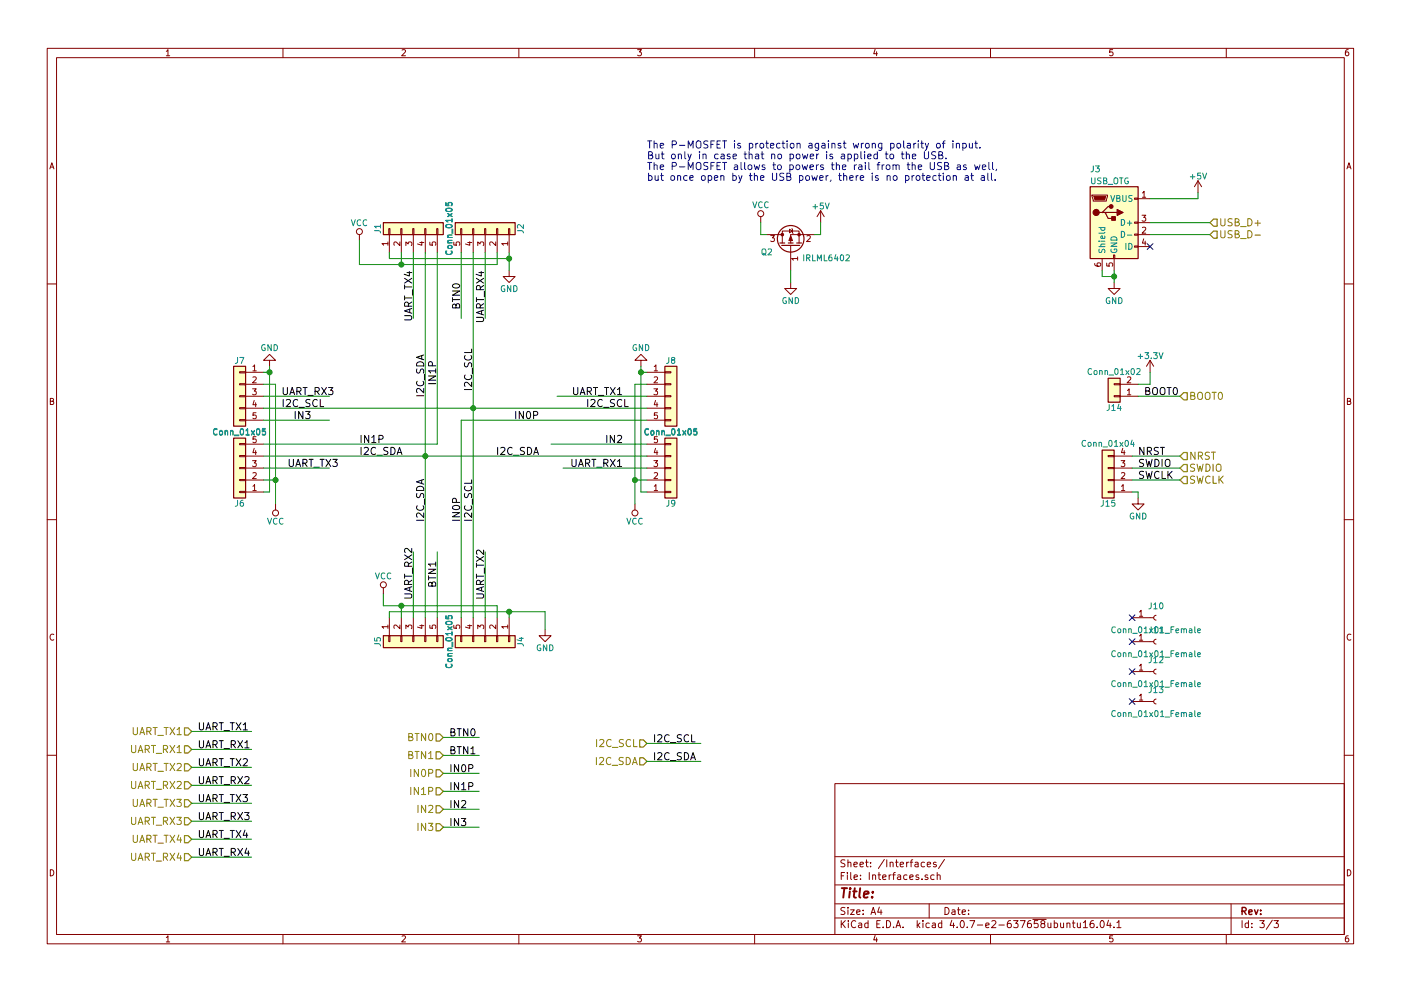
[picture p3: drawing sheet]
EESchema Schematic File Version 4
LIBS:bcl4v2-cache
EELAYER 26 0
EELAYER END
$Descr A4 11693 8268
encoding utf-8
Sheet 3 3
Title ""
Date ""
Rev ""
Comp ""
Comment1 ""
Comment2 ""
Comment3 ""
Comment4 ""
$EndDescr
Text Label 3950 2900 3    60   ~ 0
I2C_SCL
$Comp
L power:VCC #PWR031
U 1 1
P 3000 2000
F 0 "#PWR031" H 3000 1850 50  0001 C CNN
F 1 "VCC" H 3000 2150 50  0000 C CNN
F 2 "" H 3000 2000 50  0001 C CNN
F 3 "" H 3000 2000 50  0001 C CNN
	1    3000 2000
	-1   0    0    -1  
$EndComp
Text Label 3550 2950 3    60   ~ 0
I2C_SDA
Text Label 4050 2250 3    60   ~ 0
UART_RX4
Text Label 3450 2250 3    60   ~ 0
UART_TX4
$Comp
L bcl4v2-rescue:Conn_01x05 J1
U 1 1
P 3450 1900
AR Path="/5BD6FE56" Ref="J1"  Part="1" 
AR Path="/5BD6EB23/5BD6FE56" Ref="J1"  Part="1" 
F 0 "J1" H 3450 2200 50  0000 C CNN
F 1 "Conn_01x05" H 3450 1600 50  0000 C CNN
F 2 "kicad_libraries_new:badger_Pin_Hdr_1x05_2.54mm_handsolder" H 3450 1900 50  0001 C CNN
F 3 "" H 3450 1900 50  0001 C CNN
	1    3450 1900
	0    -1   -1   0   
$EndComp
$Comp
L bcl4v2-rescue:Conn_01x05 J2
U 1 1
P 4050 1900
AR Path="/5BD6FE5D" Ref="J2"  Part="1" 
AR Path="/5BD6EB23/5BD6FE5D" Ref="J2"  Part="1" 
F 0 "J2" H 4050 2200 50  0000 C CNN
F 1 "Conn_01x05" H 4050 1600 50  0000 C CNN
F 2 "kicad_libraries_new:badger_Pin_Hdr_1x05_2.54mm_handsolder" H 4050 1900 50  0001 C CNN
F 3 "" H 4050 1900 50  0001 C CNN
	1    4050 1900
	0    1    -1   0   
$EndComp
Text Label 3650 3000 3    60   ~ 0
IN1P
Text Label 3850 2350 3    60   ~ 0
BTN0
$Comp
L power:GND #PWR032
U 1 1
P 4250 2250
F 0 "#PWR032" H 4250 2000 50  0001 C CNN
F 1 "GND" H 4250 2100 50  0000 C CNN
F 2 "" H 4250 2250 50  0001 C CNN
F 3 "" H 4250 2250 50  0001 C CNN
	1    4250 2250
	-1   0    0    -1  
$EndComp
Text Label 3950 4350 1    60   ~ 0
I2C_SCL
$Comp
L power:VCC #PWR033
U 1 1
P 3200 4950
F 0 "#PWR033" H 3200 4800 50  0001 C CNN
F 1 "VCC" H 3200 5100 50  0000 C CNN
F 2 "" H 3200 4950 50  0001 C CNN
F 3 "" H 3200 4950 50  0001 C CNN
	1    3200 4950
	1    0    0    -1  
$EndComp
Text Label 3550 4350 1    60   ~ 0
I2C_SDA
Text Label 4050 5000 1    60   ~ 0
UART_TX2
Text Label 3450 5000 1    60   ~ 0
UART_RX2
$Comp
L bcl4v2-rescue:Conn_01x05 J5
U 1 1
P 3450 5350
AR Path="/5BD71244" Ref="J5"  Part="1" 
AR Path="/5BD6EB23/5BD71244" Ref="J5"  Part="1" 
F 0 "J5" H 3450 5650 50  0000 C CNN
F 1 "Conn_01x05" H 3450 5050 50  0000 C CNN
F 2 "kicad_libraries_new:badger_Pin_Hdr_1x05_2.54mm_handsolder" H 3450 5350 50  0001 C CNN
F 3 "" H 3450 5350 50  0001 C CNN
	1    3450 5350
	0    -1   1    0   
$EndComp
$Comp
L bcl4v2-rescue:Conn_01x05 J4
U 1 1
P 4050 5350
AR Path="/5BD7124B" Ref="J4"  Part="1" 
AR Path="/5BD6EB23/5BD7124B" Ref="J4"  Part="1" 
F 0 "J4" H 4050 5650 50  0000 C CNN
F 1 "Conn_01x05" H 4050 5050 50  0000 C CNN
F 2 "kicad_libraries_new:badger_Pin_Hdr_1x05_2.54mm_handsolder" H 4050 5350 50  0001 C CNN
F 3 "" H 4050 5350 50  0001 C CNN
	1    4050 5350
	0    1    1    0   
$EndComp
Text Label 3850 4350 1    60   ~ 0
IN0P
Text Label 3650 4900 1    60   ~ 0
BTN1
$Comp
L power:GND #PWR034
U 1 1
P 4550 5250
F 0 "#PWR034" H 4550 5000 50  0001 C CNN
F 1 "GND" H 4550 5100 50  0000 C CNN
F 2 "" H 4550 5250 50  0001 C CNN
F 3 "" H 4550 5250 50  0001 C CNN
	1    4550 5250
	1    0    0    -1  
$EndComp
Text Label 5200 3300 2    60   ~ 0
UART_TX1
Text Label 5200 3900 2    60   ~ 0
UART_RX1
Text Label 5250 3400 2    60   ~ 0
I2C_SCL
$Comp
L power:VCC #PWR035
U 1 1
P 5300 4200
F 0 "#PWR035" H 5300 4050 50  0001 C CNN
F 1 "VCC" H 5300 4350 50  0000 C CNN
F 2 "" H 5300 4200 50  0001 C CNN
F 3 "" H 5300 4200 50  0001 C CNN
	1    5300 4200
	-1   0    0    1   
$EndComp
Text Label 4500 3800 2    60   ~ 0
I2C_SDA
Text Label 2350 3300 0    60   ~ 0
UART_RX3
Text Label 2400 3900 0    60   ~ 0
UART_TX3
Text Label 2350 3400 0    60   ~ 0
I2C_SCL
$Comp
L power:VCC #PWR036
U 1 1
P 2300 4200
F 0 "#PWR036" H 2300 4050 50  0001 C CNN
F 1 "VCC" H 2300 4350 50  0000 C CNN
F 2 "" H 2300 4200 50  0001 C CNN
F 3 "" H 2300 4200 50  0001 C CNN
	1    2300 4200
	1    0    0    1   
$EndComp
Text Label 3000 3800 0    60   ~ 0
I2C_SDA
$Comp
L bcl4v2-rescue:Conn_01x05 J9
U 1 1
P 5600 3900
AR Path="/5BD71F36" Ref="J9"  Part="1" 
AR Path="/5BD6EB23/5BD71F36" Ref="J9"  Part="1" 
F 0 "J9" H 5600 4200 50  0000 C CNN
F 1 "Conn_01x05" H 5600 3600 50  0000 C CNN
F 2 "kicad_libraries_new:badger_Pin_Hdr_1x05_2.54mm_handsolder" H 5600 3900 50  0001 C CNN
F 3 "" H 5600 3900 50  0001 C CNN
	1    5600 3900
	1    0    0    1   
$EndComp
$Comp
L bcl4v2-rescue:Conn_01x05 J8
U 1 1
P 5600 3300
AR Path="/5BD71F3D" Ref="J8"  Part="1" 
AR Path="/5BD6EB23/5BD71F3D" Ref="J8"  Part="1" 
F 0 "J8" H 5600 3600 50  0000 C CNN
F 1 "Conn_01x05" H 5600 3000 50  0000 C CNN
F 2 "kicad_libraries_new:badger_Pin_Hdr_1x05_2.54mm_handsolder" H 5600 3300 50  0001 C CNN
F 3 "" H 5600 3300 50  0001 C CNN
	1    5600 3300
	1    0    0    -1  
$EndComp
$Comp
L bcl4v2-rescue:Conn_01x05 J6
U 1 1
P 2000 3900
AR Path="/5BD71F44" Ref="J6"  Part="1" 
AR Path="/5BD6EB23/5BD71F44" Ref="J6"  Part="1" 
F 0 "J6" H 2000 4200 50  0000 C CNN
F 1 "Conn_01x05" H 2000 3600 50  0000 C CNN
F 2 "kicad_libraries_new:badger_Pin_Hdr_1x05_2.54mm_handsolder" H 2000 3900 50  0001 C CNN
F 3 "" H 2000 3900 50  0001 C CNN
	1    2000 3900
	-1   0    0    1   
$EndComp
$Comp
L bcl4v2-rescue:Conn_01x05 J7
U 1 1
P 2000 3300
AR Path="/5BD71F4B" Ref="J7"  Part="1" 
AR Path="/5BD6EB23/5BD71F4B" Ref="J7"  Part="1" 
F 0 "J7" H 2000 3600 50  0000 C CNN
F 1 "Conn_01x05" H 2000 3000 50  0000 C CNN
F 2 "kicad_libraries_new:badger_Pin_Hdr_1x05_2.54mm_handsolder" H 2000 3300 50  0001 C CNN
F 3 "" H 2000 3300 50  0001 C CNN
	1    2000 3300
	-1   0    0    -1  
$EndComp
Text Label 4500 3500 2    60   ~ 0
IN0P
Text Label 3000 3700 0    60   ~ 0
IN1P
Text Label 2450 3500 0    60   ~ 0
IN3
Text Label 5200 3700 2    60   ~ 0
IN2
$Comp
L power:GND #PWR037
U 1 1
P 5350 3050
F 0 "#PWR037" H 5350 2800 50  0001 C CNN
F 1 "GND" H 5350 2900 50  0000 C CNN
F 2 "" H 5350 3050 50  0001 C CNN
F 3 "" H 5350 3050 50  0001 C CNN
	1    5350 3050
	-1   0    0    1   
$EndComp
$Comp
L power:GND #PWR038
U 1 1
P 2250 3050
F 0 "#PWR038" H 2250 2800 50  0001 C CNN
F 1 "GND" H 2250 2900 50  0000 C CNN
F 2 "" H 2250 3050 50  0001 C CNN
F 3 "" H 2250 3050 50  0001 C CNN
	1    2250 3050
	1    0    0    1   
$EndComp
$Comp
L bcl4v2-rescue:Conn_01x01_Female J13
U 1 1
P 9650 5850
AR Path="/5BD72A87" Ref="J13"  Part="1" 
AR Path="/5BD6EB23/5BD72A87" Ref="J13"  Part="1" 
F 0 "J13" H 9650 5950 50  0000 C CNN
F 1 "Conn_01x01_Female" H 9650 5750 50  0000 C CNN
F 2 "badger_footprints_kicad_4x:badger_mount_M3" H 9650 5850 50  0001 C CNN
F 3 "" H 9650 5850 50  0001 C CNN
	1    9650 5850
	1    0    0    -1  
$EndComp
$Comp
L bcl4v2-rescue:Conn_01x01_Female J12
U 1 1
P 9650 5600
AR Path="/5BD72A8E" Ref="J12"  Part="1" 
AR Path="/5BD6EB23/5BD72A8E" Ref="J12"  Part="1" 
F 0 "J12" H 9650 5700 50  0000 C CNN
F 1 "Conn_01x01_Female" H 9650 5500 50  0000 C CNN
F 2 "badger_footprints_kicad_4x:badger_mount_M3" H 9650 5600 50  0001 C CNN
F 3 "" H 9650 5600 50  0001 C CNN
	1    9650 5600
	1    0    0    -1  
$EndComp
$Comp
L bcl4v2-rescue:Conn_01x01_Female J11
U 1 1
P 9650 5350
AR Path="/5BD72A95" Ref="J11"  Part="1" 
AR Path="/5BD6EB23/5BD72A95" Ref="J11"  Part="1" 
F 0 "J11" H 9650 5450 50  0000 C CNN
F 1 "Conn_01x01_Female" H 9650 5250 50  0000 C CNN
F 2 "badger_footprints_kicad_4x:badger_mount_M3" H 9650 5350 50  0001 C CNN
F 3 "" H 9650 5350 50  0001 C CNN
	1    9650 5350
	1    0    0    -1  
$EndComp
$Comp
L bcl4v2-rescue:Conn_01x01_Female J10
U 1 1
P 9650 5150
AR Path="/5BD72A9C" Ref="J10"  Part="1" 
AR Path="/5BD6EB23/5BD72A9C" Ref="J10"  Part="1" 
F 0 "J10" H 9650 5250 50  0000 C CNN
F 1 "Conn_01x01_Female" H 9650 5050 50  0000 C CNN
F 2 "badger_footprints_kicad_4x:badger_mount_M3" H 9650 5150 50  0001 C CNN
F 3 "" H 9650 5150 50  0001 C CNN
	1    9650 5150
	1    0    0    -1  
$EndComp
NoConn ~ 9450 5150
NoConn ~ 9450 5350
NoConn ~ 9450 5600
NoConn ~ 9450 5850
Text Label 9500 3800 0    60   ~ 0
NRST
Text Label 9500 3900 0    60   ~ 0
SWDIO
Text Label 9500 4000 0    60   ~ 0
SWCLK
$Comp
L bcl4v2-rescue:USB_OTG J3
U 1 1
P 9300 1850
AR Path="/5BD73B46" Ref="J3"  Part="1" 
AR Path="/5BD6EB23/5BD73B46" Ref="J3"  Part="1" 
F 0 "J3" H 9100 2300 50  0000 L CNN
F 1 "USB_OTG" H 9100 2200 50  0000 L CNN
F 2 "Connect:USB_Micro-B" H 9450 1800 50  0001 C CNN
F 3 "" H 9450 1800 50  0001 C CNN
	1    9300 1850
	1    0    0    -1  
$EndComp
NoConn ~ 9600 2050
$Comp
L power:+5V #PWR039
U 1 1
P 10000 1600
F 0 "#PWR039" H 10000 1450 50  0001 C CNN
F 1 "+5V" H 10000 1740 50  0000 C CNN
F 2 "" H 10000 1600 50  0001 C CNN
F 3 "" H 10000 1600 50  0001 C CNN
	1    10000 1600
	1    0    0    -1  
$EndComp
$Comp
L bcl4v2-rescue:Conn_01x02 J14
U 1 1
P 9300 3300
AR Path="/5BD73B5D" Ref="J14"  Part="1" 
AR Path="/5BD6EB23/5BD73B5D" Ref="J14"  Part="1" 
F 0 "J14" H 9300 3400 50  0000 C CNN
F 1 "Conn_01x02" H 9300 3100 50  0000 C CNN
F 2 "kicad_libraries_new:badger_Pin_Hdr_1x02_2.54mm_angled_handsolder" H 9300 3300 50  0001 C CNN
F 3 "" H 9300 3300 50  0001 C CNN
	1    9300 3300
	-1   0    0    1   
$EndComp
Text Label 9550 3300 0    60   ~ 0
BOOT0
$Comp
L bcl4v2-rescue:Conn_01x04 J15
U 1 1
P 9250 4000
AR Path="/5BD73B65" Ref="J15"  Part="1" 
AR Path="/5BD6EB23/5BD73B65" Ref="J15"  Part="1" 
F 0 "J15" H 9250 4200 50  0000 C CNN
F 1 "Conn_01x04" H 9250 3700 50  0000 C CNN
F 2 "kicad_libraries_new:badger_Pin_Hdr_1x04_2.54mm_angled_handsolder" H 9250 4000 50  0001 C CNN
F 3 "" H 9250 4000 50  0001 C CNN
	1    9250 4000
	-1   0    0    1   
$EndComp
$Comp
L power:+3.3V #PWR040
U 1 1
P 9600 3100
F 0 "#PWR040" H 9600 2950 50  0001 C CNN
F 1 "+3.3V" H 9600 3240 50  0000 C CNN
F 2 "" H 9600 3100 50  0001 C CNN
F 3 "" H 9600 3100 50  0001 C CNN
	1    9600 3100
	1    0    0    -1  
$EndComp
$Comp
L power:GND #PWR041
U 1 1
P 9500 4150
F 0 "#PWR041" H 9500 3900 50  0001 C CNN
F 1 "GND" H 9500 4000 50  0000 C CNN
F 2 "" H 9500 4150 50  0001 C CNN
F 3 "" H 9500 4150 50  0001 C CNN
	1    9500 4150
	1    0    0    -1  
$EndComp
$Comp
L power:GND #PWR042
U 1 1
P 9300 2350
F 0 "#PWR042" H 9300 2100 50  0001 C CNN
F 1 "GND" H 9300 2200 50  0000 C CNN
F 2 "" H 9300 2350 50  0001 C CNN
F 3 "" H 9300 2350 50  0001 C CNN
	1    9300 2350
	1    0    0    -1  
$EndComp
Text HLabel 1600 6100 0    60   Input ~ 0
UART_TX1
Text HLabel 1600 6700 0    60   Input ~ 0
UART_TX3
Text HLabel 1600 6850 0    60   Input ~ 0
UART_RX3
Text HLabel 1600 6250 0    60   Input ~ 0
UART_RX1
Text HLabel 1600 6400 0    60   Input ~ 0
UART_TX2
Text HLabel 1600 6550 0    60   Input ~ 0
UART_RX2
Text HLabel 1600 7000 0    60   Input ~ 0
UART_TX4
Text HLabel 1600 7150 0    60   Input ~ 0
UART_RX4
Text HLabel 5400 6350 0    60   Input ~ 0
I2C_SDA
Text HLabel 5400 6200 0    60   Input ~ 0
I2C_SCL
Text HLabel 10100 1950 2    60   Input ~ 0
USB_D-
Text HLabel 10100 1850 2    60   Input ~ 0
USB_D+
Text HLabel 3700 6150 0    60   Input ~ 0
BTN0
Text HLabel 3700 6300 0    60   Input ~ 0
BTN1
Text HLabel 3700 6450 0    60   Input ~ 0
IN0P
Text HLabel 3700 6600 0    60   Input ~ 0
IN1P
Text HLabel 3700 6750 0    60   Input ~ 0
IN2
Text HLabel 3700 6900 0    60   Input ~ 0
IN3
Text HLabel 9850 3800 2    60   Input ~ 0
NRST
Text HLabel 9850 3900 2    60   Input ~ 0
SWDIO
Text HLabel 9850 4000 2    60   Input ~ 0
SWCLK
Text HLabel 9850 3300 2    60   Input ~ 0
BOOT0
$Comp
L power:+5V #PWR043
U 1 1
P 6850 1850
F 0 "#PWR043" H 6850 1700 50  0001 C CNN
F 1 "+5V" H 6850 1990 50  0000 C CNN
F 2 "" H 6850 1850 50  0001 C CNN
F 3 "" H 6850 1850 50  0001 C CNN
	1    6850 1850
	1    0    0    -1  
$EndComp
$Comp
L power:VCC #PWR044
U 1 1
P 6350 1850
F 0 "#PWR044" H 6350 1700 50  0001 C CNN
F 1 "VCC" H 6350 2000 50  0000 C CNN
F 2 "" H 6350 1850 50  0001 C CNN
F 3 "" H 6350 1850 50  0001 C CNN
	1    6350 1850
	1    0    0    -1  
$EndComp
$Comp
L bcl4v2-rescue:Q_PMOS_GSD Q2
U 1 1
P 6600 2050
AR Path="/5BDD7457" Ref="Q2"  Part="1" 
AR Path="/5BD6EB23/5BDD7457" Ref="Q2"  Part="1" 
F 0 "Q2" V 6550 2200 50  0000 L CNN
F 1 "IRLML6402" V 6500 1550 50  0000 L CNN
F 2 "kicad_libraries_new:badger_SOT-23_handsolder" H 6800 2150 50  0001 C CNN
F 3 "" H 6600 2050 50  0001 C CNN
	1    6600 2050
	0    -1   -1   0   
$EndComp
$Comp
L power:GND #PWR045
U 1 1
P 6600 2350
F 0 "#PWR045" H 6600 2100 50  0001 C CNN
F 1 "GND" H 6600 2200 50  0000 C CNN
F 2 "" H 6600 2350 50  0001 C CNN
F 3 "" H 6600 2350 50  0001 C CNN
	1    6600 2350
	1    0    0    -1  
$EndComp
Text Notes 5400 1500 0    60   ~ 0
The P-MOSFET is protection against wrong polarity of input.\nBut only in case that no power is applied to the USB.\nThe P-MOSFET allows to powers the rail from the USB as well,\nbut once open by the USB power, there is no protection at all.
Text Label 1650 6850 0    60   ~ 0
UART_RX3
Text Label 1650 6700 0    60   ~ 0
UART_TX3
Text Label 1650 7000 0    60   ~ 0
UART_TX4
Text Label 1650 7150 0    60   ~ 0
UART_RX4
Text Label 1650 6100 0    60   ~ 0
UART_TX1
Text Label 1650 6250 0    60   ~ 0
UART_RX1
Text Label 1650 6550 0    60   ~ 0
UART_RX2
Text Label 1650 6400 0    60   ~ 0
UART_TX2
Text Label 3750 6300 0    60   ~ 0
BTN1
Text Label 3750 6450 0    60   ~ 0
IN0P
Text Label 3750 6600 0    60   ~ 0
IN1P
Text Label 3750 6900 0    60   ~ 0
IN3
Text Label 3750 6150 0    60   ~ 0
BTN0
Text Label 3750 6750 0    60   ~ 0
IN2
Text Label 5450 6200 0    60   ~ 0
I2C_SCL
Text Label 5450 6350 0    60   ~ 0
I2C_SDA
Wire Wire Line
	3850 2100 3850 2650
Wire Wire Line
	4050 2100 4050 2650
Wire Wire Line
	4250 2100 4250 2150
Wire Wire Line
	3250 2100 3250 2150
Connection ~ 4250 2150
Wire Wire Line
	4150 2200 4150 2100
Wire Wire Line
	3000 2200 3350 2200
Wire Wire Line
	3350 2100 3350 2200
Connection ~ 3350 2200
Wire Wire Line
	3450 2100 3450 2650
Wire Wire Line
	3650 3700 3650 2100
Wire Wire Line
	3950 2100 3950 3400
Wire Wire Line
	3550 2100 3550 3800
Wire Wire Line
	3850 3500 3850 5150
Wire Wire Line
	4050 5150 4050 4600
Wire Wire Line
	4250 5150 4250 5100
Wire Wire Line
	3250 5100 4250 5100
Wire Wire Line
	3250 5150 3250 5100
Connection ~ 4250 5100
Wire Wire Line
	4150 5050 4150 5150
Wire Wire Line
	3350 5150 3350 5050
Connection ~ 3350 5050
Wire Wire Line
	3450 5150 3450 4600
Wire Wire Line
	3650 5150 3650 4600
Wire Wire Line
	3850 3500 5400 3500
Wire Wire Line
	4650 3300 5400 3300
Wire Wire Line
	5400 3100 5350 3100
Wire Wire Line
	5350 4100 5350 3100
Wire Wire Line
	5400 4100 5350 4100
Connection ~ 5350 3100
Wire Wire Line
	5300 3200 5400 3200
Wire Wire Line
	5300 4200 5300 4000
Wire Wire Line
	5400 4000 5300 4000
Connection ~ 5300 4000
Wire Wire Line
	4700 3900 5400 3900
Wire Wire Line
	4600 3700 5400 3700
Wire Wire Line
	2200 3500 2750 3500
Wire Wire Line
	2200 3300 2750 3300
Wire Wire Line
	2200 3100 2250 3100
Wire Wire Line
	2250 4100 2250 3100
Wire Wire Line
	2200 4100 2250 4100
Connection ~ 2250 3100
Wire Wire Line
	2300 3200 2200 3200
Wire Wire Line
	2300 4200 2300 4000
Wire Wire Line
	2200 4000 2300 4000
Connection ~ 2300 4000
Wire Wire Line
	2200 3900 2750 3900
Wire Wire Line
	2200 3700 3650 3700
Wire Wire Line
	2200 3800 3550 3800
Wire Wire Line
	2200 3400 3950 3400
Wire Wire Line
	9450 3900 9850 3900
Wire Wire Line
	9500 4150 9500 4100
Wire Wire Line
	9500 4100 9450 4100
Wire Wire Line
	9450 4000 9850 4000
Wire Wire Line
	9450 3800 9850 3800
Wire Wire Line
	9200 2250 9200 2300
Wire Wire Line
	9200 2300 9300 2300
Wire Wire Line
	9300 2250 9300 2300
Connection ~ 9300 2300
Wire Wire Line
	9600 1850 10100 1850
Wire Wire Line
	9600 1950 10100 1950
Wire Wire Line
	9600 1650 10000 1650
Wire Wire Line
	10000 1650 10000 1600
Wire Wire Line
	9500 3300 9850 3300
Wire Wire Line
	9500 3200 9600 3200
Wire Wire Line
	9600 3200 9600 3100
Wire Wire Line
	6600 2250 6600 2350
Wire Wire Line
	6850 1950 6800 1950
Wire Wire Line
	6350 1950 6400 1950
Wire Wire Line
	6850 1850 6850 1950
Wire Wire Line
	6350 1850 6350 1950
Wire Wire Line
	1600 6100 2100 6100
Wire Wire Line
	1600 6250 2100 6250
Wire Wire Line
	1600 6400 2100 6400
Wire Wire Line
	1600 6550 2100 6550
Wire Wire Line
	1600 6700 2100 6700
Wire Wire Line
	1600 6850 2100 6850
Wire Wire Line
	1600 7000 2100 7000
Wire Wire Line
	1600 7150 2100 7150
Wire Wire Line
	3700 6150 4000 6150
Wire Wire Line
	3700 6300 4000 6300
Wire Wire Line
	3700 6450 4000 6450
Wire Wire Line
	3700 6600 4000 6600
Wire Wire Line
	3700 6750 4000 6750
Wire Wire Line
	3700 6900 4000 6900
Wire Wire Line
	5400 6200 5850 6200
Wire Wire Line
	5400 6350 5850 6350
Connection ~ 3950 3400
Connection ~ 3550 3800
Wire Wire Line
	3000 2000 3000 2200
Wire Wire Line
	3250 2150 4250 2150
Wire Wire Line
	3200 4950 3200 5050
Wire Wire Line
	3200 5050 3350 5050
Wire Wire Line
	4550 5100 4550 5250
Wire Wire Line
	4250 2150 4250 2250
Wire Wire Line
	3350 2200 4150 2200
Wire Wire Line
	4250 5100 4550 5100
Wire Wire Line
	3350 5050 4150 5050
Wire Wire Line
	5350 3100 5350 3050
Wire Wire Line
	5300 4000 5300 3200
Wire Wire Line
	2250 3100 2250 3050
Wire Wire Line
	2300 4000 2300 3200
Wire Wire Line
	9300 2300 9300 2350
Wire Wire Line
	3950 3400 3950 5150
Wire Wire Line
	3950 3400 5400 3400
Wire Wire Line
	3550 3800 3550 5150
Wire Wire Line
	3550 3800 5400 3800
$EndSCHEMATC
